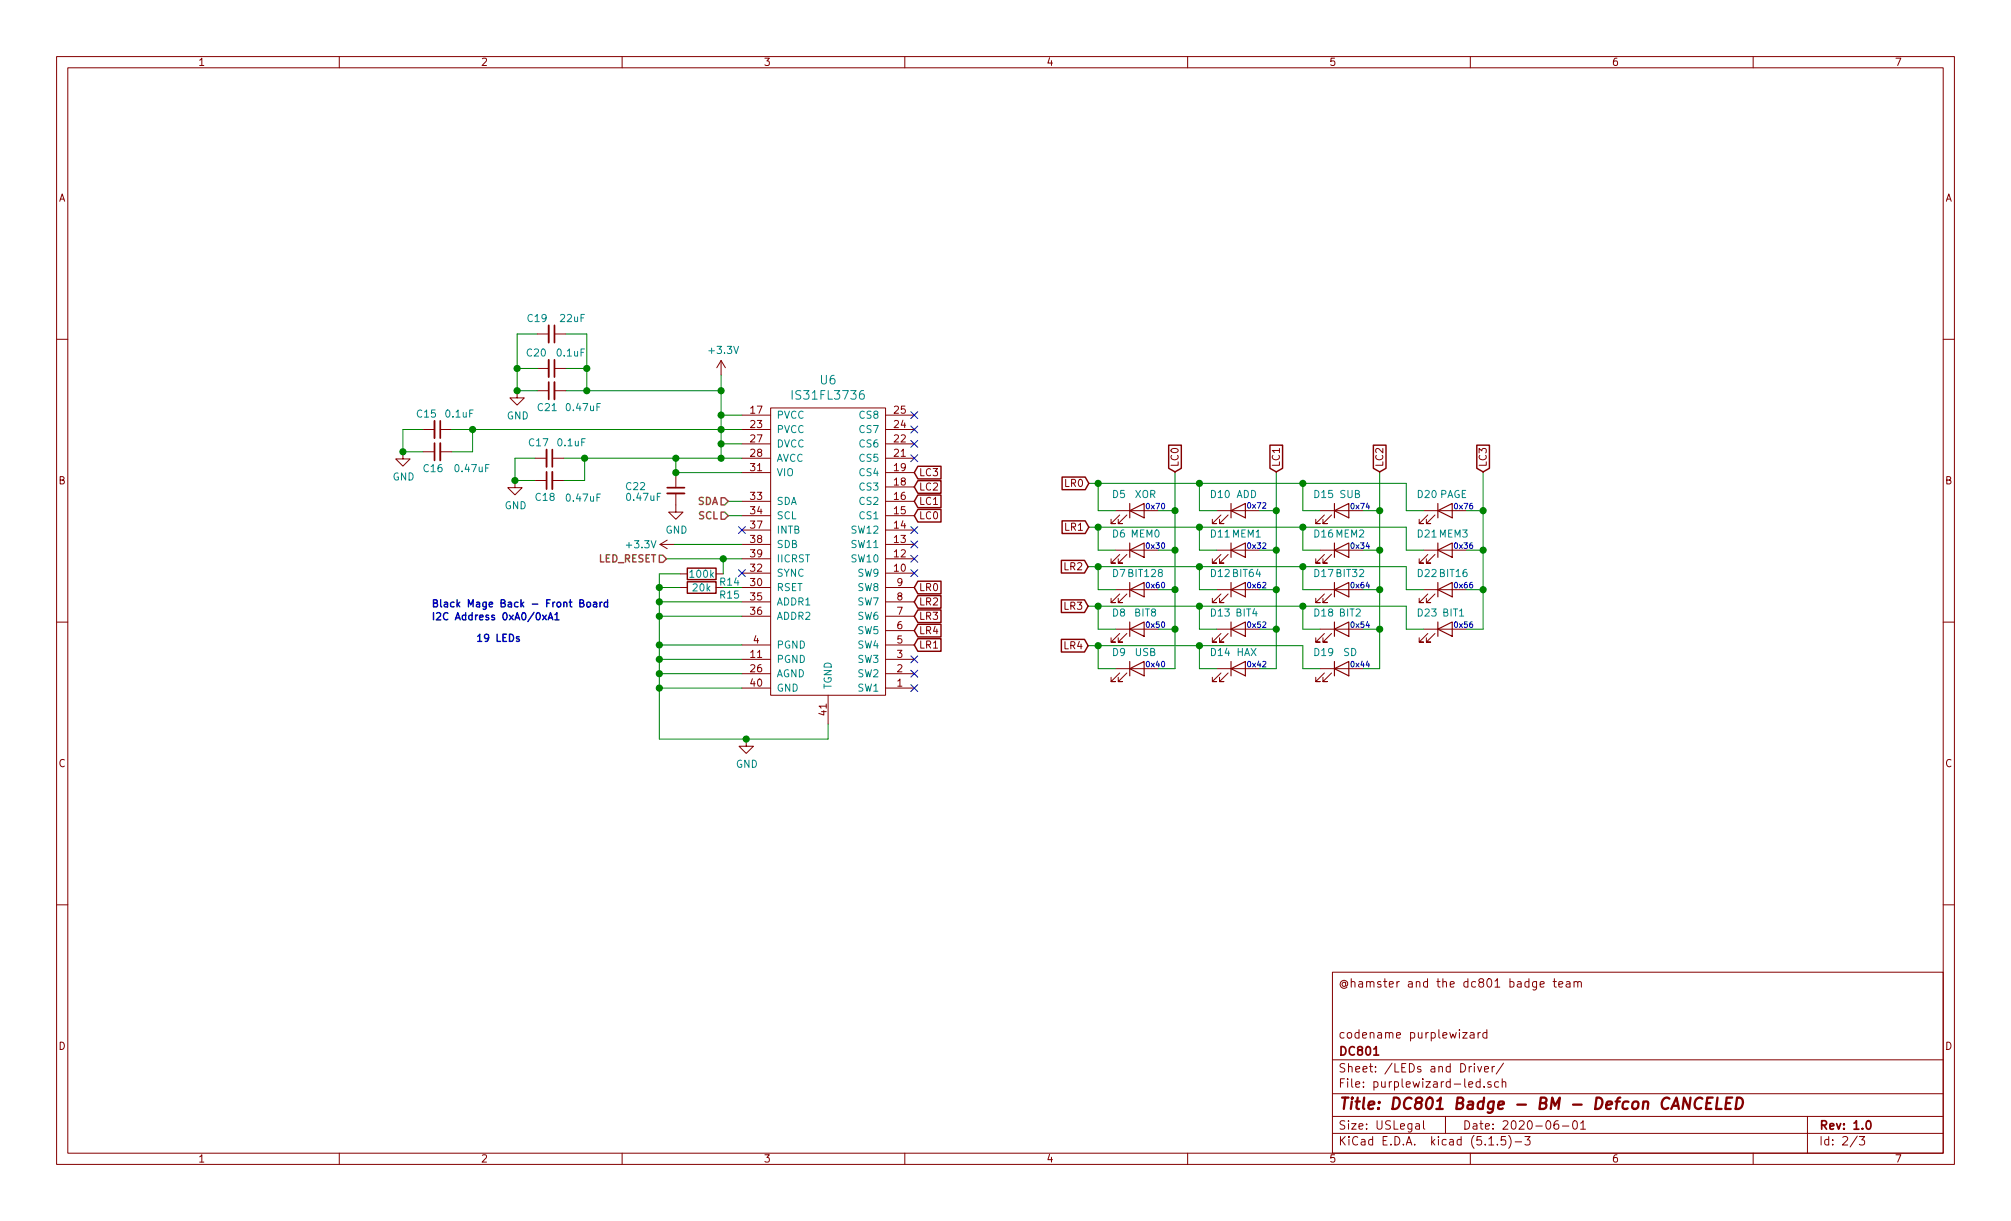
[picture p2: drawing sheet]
EESchema Schematic File Version 4
EELAYER 30 0
EELAYER END
$Descr USLegal 14000 8500
encoding utf-8
Sheet 2 3
Title "DC801 Badge - BM - Defcon CANCELED"
Date "2020-06-01"
Rev "1.0"
Comp "DC801"
Comment1 "codename purplewizard"
Comment2 ""
Comment3 ""
Comment4 "@hamster and the dc801 badge team"
$EndDescr
Text Notes 3000 4240 0    50   ~ 10
Black Mage Back - Front Board
Text HLabel 4640 3890 0    50   Input ~ 10
LED_RESET
Connection ~ 5035 3890
Wire Wire Line
	5035 3890 4640 3890
Wire Wire Line
	5035 3890 5035 3995
Connection ~ 4590 4090
Wire Wire Line
	4590 3995 4590 4090
Wire Wire Line
	4735 3995 4590 3995
Wire Wire Line
	4705 3190 4070 3190
Connection ~ 4705 3190
Connection ~ 4705 3290
Wire Wire Line
	4705 3290 4705 3190
Connection ~ 10325 3555
Wire Wire Line
	9605 3285 9605 3555
Wire Wire Line
	8885 3285 8885 3555
$Comp
L Device:C_Small C18
U 1 1
P 3825 3345
F 0 "C18" V 3940 3450 50  0000 R CNN
F 1 "0.47uF" V 3945 3240 50  0000 R CNN
F 2 "Capacitor_SMD:C_0603_1608Metric" H 3825 3345 50  0001 C CNN
F 3 "~" H 3825 3345 50  0001 C CNN
	1    3825 3345
	0    -1   1    0   
$EndComp
$Comp
L Device:C_Small C21
U 1 1
P 3840 2720
F 0 "C21" V 3955 2825 50  0000 R CNN
F 1 "0.47uF" V 3955 2630 50  0000 R CNN
F 2 "Capacitor_SMD:C_0603_1608Metric" H 3840 2720 50  0001 C CNN
F 3 "~" H 3840 2720 50  0001 C CNN
	1    3840 2720
	0    -1   1    0   
$EndComp
$Comp
L Device:C_Small C16
U 1 1
P 3045 3145
F 0 "C16" V 3160 3250 50  0000 R CNN
F 1 "0.47uF" V 3160 3035 50  0000 R CNN
F 2 "Capacitor_SMD:C_0603_1608Metric" H 3045 3145 50  0001 C CNN
F 3 "~" H 3045 3145 50  0001 C CNN
	1    3045 3145
	0    -1   1    0   
$EndComp
$Comp
L Device:C_Small C22
U 1 1
P 4705 3415
F 0 "C22" H 5060 3445 50  0000 R CNN
F 1 "0.47uF" H 5060 3370 50  0000 R CNN
F 2 "Capacitor_SMD:C_0603_1608Metric" H 4705 3415 50  0001 C CNN
F 3 "~" H 4705 3415 50  0001 C CNN
	1    4705 3415
	-1   0    0    -1  
$EndComp
Wire Wire Line
	7765 3555 7645 3555
Wire Wire Line
	7645 3555 7645 3365
Wire Wire Line
	7645 3365 8350 3365
Wire Wire Line
	8180 3555 8065 3555
Wire Wire Line
	8065 3830 8180 3830
Wire Wire Line
	8180 3830 8180 3555
Connection ~ 8180 3555
Wire Wire Line
	8065 4105 8180 4105
Wire Wire Line
	8180 4105 8180 3830
Connection ~ 8180 3830
Wire Wire Line
	8065 4380 8180 4380
Wire Wire Line
	8180 4380 8180 4105
Connection ~ 8180 4105
Wire Wire Line
	8065 4655 8180 4655
Wire Wire Line
	8180 4655 8180 4380
Connection ~ 8180 4380
Wire Wire Line
	7765 3830 7645 3830
Wire Wire Line
	7645 3830 7645 3670
Wire Wire Line
	7645 3670 8350 3670
Wire Wire Line
	7765 4105 7645 4105
Wire Wire Line
	7645 4105 7645 3945
Wire Wire Line
	7645 3945 8350 3945
Wire Wire Line
	7765 4380 7645 4380
Wire Wire Line
	7645 4380 7645 4220
Wire Wire Line
	7645 4220 8350 4220
Wire Wire Line
	7765 4655 7645 4655
Wire Wire Line
	7645 4655 7645 4495
Wire Wire Line
	7645 4495 8350 4495
$Comp
L Device:LED D10
U 1 1
P 8620 3555
F 0 "D10" H 8495 3670 50  0000 C CNN
F 1 "ADD" H 8680 3670 50  0000 C CNN
F 2 "LED_SMD:LED_0603_1608Metric" H 8620 3555 50  0001 C CNN
F 3 "~" H 8620 3555 50  0001 C CNN
	1    8620 3555
	1    0    0    -1  
$EndComp
Wire Wire Line
	8470 3555 8350 3555
Wire Wire Line
	8350 3555 8350 3365
Wire Wire Line
	8885 3555 8770 3555
$Comp
L Device:LED D11
U 1 1
P 8620 3830
F 0 "D11" H 8495 3945 50  0000 C CNN
F 1 "MEM1" H 8680 3945 50  0000 C CNN
F 2 "LED_SMD:LED_0603_1608Metric" H 8620 3830 50  0001 C CNN
F 3 "~" H 8620 3830 50  0001 C CNN
	1    8620 3830
	1    0    0    -1  
$EndComp
Wire Wire Line
	8770 3830 8885 3830
Wire Wire Line
	8885 3830 8885 3555
Connection ~ 8885 3555
$Comp
L Device:LED D12
U 1 1
P 8620 4105
F 0 "D12" H 8495 4220 50  0000 C CNN
F 1 "BIT64" H 8680 4220 50  0000 C CNN
F 2 "LED_SMD:LED_0603_1608Metric" H 8620 4105 50  0001 C CNN
F 3 "~" H 8620 4105 50  0001 C CNN
	1    8620 4105
	1    0    0    -1  
$EndComp
Wire Wire Line
	8770 4105 8885 4105
Wire Wire Line
	8885 4105 8885 3830
Connection ~ 8885 3830
$Comp
L Device:LED D13
U 1 1
P 8620 4380
F 0 "D13" H 8495 4495 50  0000 C CNN
F 1 "BIT4" H 8680 4495 50  0000 C CNN
F 2 "LED_SMD:LED_0603_1608Metric" H 8620 4380 50  0001 C CNN
F 3 "~" H 8620 4380 50  0001 C CNN
	1    8620 4380
	1    0    0    -1  
$EndComp
Wire Wire Line
	8770 4380 8885 4380
Wire Wire Line
	8885 4380 8885 4105
Connection ~ 8885 4105
$Comp
L Device:LED D14
U 1 1
P 8620 4655
F 0 "D14" H 8495 4770 50  0000 C CNN
F 1 "HAX" H 8680 4770 50  0000 C CNN
F 2 "LED_SMD:LED_0603_1608Metric" H 8620 4655 50  0001 C CNN
F 3 "~" H 8620 4655 50  0001 C CNN
	1    8620 4655
	1    0    0    -1  
$EndComp
Wire Wire Line
	8770 4655 8885 4655
Wire Wire Line
	8885 4655 8885 4380
Connection ~ 8885 4380
Wire Wire Line
	8470 3830 8350 3830
Wire Wire Line
	8350 3830 8350 3670
Wire Wire Line
	8470 4105 8350 4105
Wire Wire Line
	8350 4105 8350 3945
Wire Wire Line
	8470 4380 8350 4380
Wire Wire Line
	8350 4380 8350 4220
Wire Wire Line
	8470 4655 8350 4655
Wire Wire Line
	8350 4655 8350 4495
Connection ~ 8350 3365
Wire Wire Line
	8350 3365 9070 3365
Connection ~ 8350 3670
Wire Wire Line
	8350 3670 9070 3670
Connection ~ 8350 3945
Wire Wire Line
	8350 3945 9070 3945
Connection ~ 8350 4220
Wire Wire Line
	8350 4220 9070 4220
Connection ~ 8350 4495
Wire Wire Line
	8350 4495 9070 4495
$Comp
L Device:LED D15
U 1 1
P 9340 3555
F 0 "D15" H 9215 3670 50  0000 C CNN
F 1 "SUB" H 9400 3670 50  0000 C CNN
F 2 "LED_SMD:LED_0603_1608Metric" H 9340 3555 50  0001 C CNN
F 3 "~" H 9340 3555 50  0001 C CNN
	1    9340 3555
	1    0    0    -1  
$EndComp
Wire Wire Line
	9190 3555 9070 3555
Wire Wire Line
	9070 3555 9070 3365
Wire Wire Line
	9605 3555 9490 3555
$Comp
L Device:LED D16
U 1 1
P 9340 3830
F 0 "D16" H 9215 3945 50  0000 C CNN
F 1 "MEM2" H 9400 3945 50  0000 C CNN
F 2 "LED_SMD:LED_0603_1608Metric" H 9340 3830 50  0001 C CNN
F 3 "~" H 9340 3830 50  0001 C CNN
	1    9340 3830
	1    0    0    -1  
$EndComp
Wire Wire Line
	9490 3830 9605 3830
Wire Wire Line
	9605 3830 9605 3555
Connection ~ 9605 3555
$Comp
L Device:LED D17
U 1 1
P 9340 4105
F 0 "D17" H 9215 4220 50  0000 C CNN
F 1 "BIT32" H 9400 4220 50  0000 C CNN
F 2 "LED_SMD:LED_0603_1608Metric" H 9340 4105 50  0001 C CNN
F 3 "~" H 9340 4105 50  0001 C CNN
	1    9340 4105
	1    0    0    -1  
$EndComp
Wire Wire Line
	9490 4105 9605 4105
Wire Wire Line
	9605 4105 9605 3830
Connection ~ 9605 3830
$Comp
L Device:LED D18
U 1 1
P 9340 4380
F 0 "D18" H 9215 4495 50  0000 C CNN
F 1 "BIT2" H 9400 4495 50  0000 C CNN
F 2 "LED_SMD:LED_0603_1608Metric" H 9340 4380 50  0001 C CNN
F 3 "~" H 9340 4380 50  0001 C CNN
	1    9340 4380
	1    0    0    -1  
$EndComp
Wire Wire Line
	9490 4380 9605 4380
Wire Wire Line
	9605 4380 9605 4105
Connection ~ 9605 4105
$Comp
L Device:LED D19
U 1 1
P 9340 4655
F 0 "D19" H 9215 4770 50  0000 C CNN
F 1 "SD" H 9400 4770 50  0000 C CNN
F 2 "LED_SMD:LED_0603_1608Metric" H 9340 4655 50  0001 C CNN
F 3 "~" H 9340 4655 50  0001 C CNN
	1    9340 4655
	1    0    0    -1  
$EndComp
Wire Wire Line
	9490 4655 9605 4655
Wire Wire Line
	9605 4655 9605 4380
Connection ~ 9605 4380
Wire Wire Line
	9190 3830 9070 3830
Wire Wire Line
	9070 3830 9070 3670
Wire Wire Line
	9190 4105 9070 4105
Wire Wire Line
	9070 4105 9070 3945
Wire Wire Line
	9190 4380 9070 4380
Wire Wire Line
	9070 4380 9070 4220
Wire Wire Line
	9190 4655 9070 4655
Wire Wire Line
	9070 4655 9070 4495
Connection ~ 9070 3365
Wire Wire Line
	9070 3365 9790 3365
Connection ~ 9070 3670
Wire Wire Line
	9070 3670 9790 3670
Connection ~ 9070 3945
Wire Wire Line
	9070 3945 9790 3945
Connection ~ 9070 4220
Wire Wire Line
	9070 4220 9790 4220
$Comp
L Device:LED D20
U 1 1
P 10060 3555
F 0 "D20" H 9935 3670 50  0000 C CNN
F 1 "PAGE" H 10120 3670 50  0000 C CNN
F 2 "LED_SMD:LED_0603_1608Metric" H 10060 3555 50  0001 C CNN
F 3 "~" H 10060 3555 50  0001 C CNN
	1    10060 3555
	1    0    0    -1  
$EndComp
Wire Wire Line
	9910 3555 9790 3555
Wire Wire Line
	9790 3555 9790 3365
Wire Wire Line
	10325 3555 10210 3555
$Comp
L Device:LED D21
U 1 1
P 10060 3830
F 0 "D21" H 9935 3945 50  0000 C CNN
F 1 "MEM3" H 10120 3945 50  0000 C CNN
F 2 "LED_SMD:LED_0603_1608Metric" H 10060 3830 50  0001 C CNN
F 3 "~" H 10060 3830 50  0001 C CNN
	1    10060 3830
	1    0    0    -1  
$EndComp
Wire Wire Line
	10210 3830 10325 3830
Wire Wire Line
	10325 3830 10325 3555
$Comp
L Device:LED D22
U 1 1
P 10060 4105
F 0 "D22" H 9935 4220 50  0000 C CNN
F 1 "BIT16" H 10120 4220 50  0000 C CNN
F 2 "LED_SMD:LED_0603_1608Metric" H 10060 4105 50  0001 C CNN
F 3 "~" H 10060 4105 50  0001 C CNN
	1    10060 4105
	1    0    0    -1  
$EndComp
Wire Wire Line
	10210 4105 10325 4105
Wire Wire Line
	10325 4105 10325 3830
Connection ~ 10325 3830
$Comp
L Device:LED D23
U 1 1
P 10060 4380
F 0 "D23" H 9935 4495 50  0000 C CNN
F 1 "BIT1" H 10120 4495 50  0000 C CNN
F 2 "LED_SMD:LED_0603_1608Metric" H 10060 4380 50  0001 C CNN
F 3 "~" H 10060 4380 50  0001 C CNN
	1    10060 4380
	1    0    0    -1  
$EndComp
Wire Wire Line
	10210 4380 10325 4380
Wire Wire Line
	10325 4380 10325 4105
Connection ~ 10325 4105
Wire Wire Line
	9910 3830 9790 3830
Wire Wire Line
	9790 3830 9790 3670
Wire Wire Line
	9910 4105 9790 4105
Wire Wire Line
	9790 4105 9790 3945
Wire Wire Line
	9910 4380 9790 4380
Wire Wire Line
	9790 4380 9790 4220
$Comp
L Device:LED D9
U 1 1
P 7915 4655
F 0 "D9" H 7790 4770 50  0000 C CNN
F 1 "USB" H 7975 4770 50  0000 C CNN
F 2 "LED_SMD:LED_0603_1608Metric" H 7915 4655 50  0001 C CNN
F 3 "~" H 7915 4655 50  0001 C CNN
	1    7915 4655
	1    0    0    -1  
$EndComp
$Comp
L Device:LED D8
U 1 1
P 7915 4380
F 0 "D8" H 7790 4495 50  0000 C CNN
F 1 "BIT8" H 7975 4495 50  0000 C CNN
F 2 "LED_SMD:LED_0603_1608Metric" H 7915 4380 50  0001 C CNN
F 3 "~" H 7915 4380 50  0001 C CNN
	1    7915 4380
	1    0    0    -1  
$EndComp
$Comp
L Device:LED D7
U 1 1
P 7915 4105
F 0 "D7" H 7790 4220 50  0000 C CNN
F 1 "BIT128" H 7975 4220 50  0000 C CNN
F 2 "LED_SMD:LED_0603_1608Metric" H 7915 4105 50  0001 C CNN
F 3 "~" H 7915 4105 50  0001 C CNN
	1    7915 4105
	1    0    0    -1  
$EndComp
$Comp
L Device:LED D6
U 1 1
P 7915 3830
F 0 "D6" H 7790 3945 50  0000 C CNN
F 1 "MEM0" H 7975 3945 50  0000 C CNN
F 2 "LED_SMD:LED_0603_1608Metric" H 7915 3830 50  0001 C CNN
F 3 "~" H 7915 3830 50  0001 C CNN
	1    7915 3830
	1    0    0    -1  
$EndComp
$Comp
L Device:LED D5
U 1 1
P 7915 3555
F 0 "D5" H 7790 3670 50  0000 C CNN
F 1 "XOR" H 7975 3670 50  0000 C CNN
F 2 "LED_SMD:LED_0603_1608Metric" H 7915 3555 50  0001 C CNN
F 3 "~" H 7915 3555 50  0001 C CNN
	1    7915 3555
	1    0    0    -1  
$EndComp
Text Notes 3000 4330 0    50   ~ 10
I2C Address 0xA0/0xA1
$Comp
L power:+3.3V #PWR072
U 1 1
P 4695 3790
F 0 "#PWR072" H 4695 3640 50  0001 C CNN
F 1 "+3.3V" V 4690 3910 50  0000 L CNN
F 2 "" H 4695 3790 50  0001 C CNN
F 3 "" H 4695 3790 50  0001 C CNN
	1    4695 3790
	0    -1   -1   0   
$EndComp
Wire Wire Line
	4695 3790 5165 3790
Connection ~ 4085 2565
Wire Wire Line
	4085 2325 4085 2565
Wire Wire Line
	3940 2325 4085 2325
Connection ~ 3600 2565
Wire Wire Line
	3600 2325 3600 2565
Wire Wire Line
	3740 2325 3600 2325
$Comp
L Device:C_Small C19
U 1 1
P 3840 2325
F 0 "C19" V 3945 2300 50  0000 R CNN
F 1 "22uF" V 3945 2565 50  0000 R CNN
F 2 "Capacitor_SMD:C_0603_1608Metric" H 3840 2325 50  0001 C CNN
F 3 "~" H 3840 2325 50  0001 C CNN
	1    3840 2325
	0    1    -1   0   
$EndComp
Connection ~ 5020 3090
Wire Wire Line
	5020 2990 5020 3090
Wire Wire Line
	5020 2990 5165 2990
Connection ~ 5020 2990
Connection ~ 5020 2890
Wire Wire Line
	5020 2890 5020 2990
Connection ~ 5020 2720
Wire Wire Line
	5020 2610 5020 2720
Connection ~ 4085 2720
Wire Wire Line
	5020 2890 5165 2890
Wire Wire Line
	5020 2720 5020 2890
Wire Wire Line
	4085 2720 5020 2720
Wire Wire Line
	3940 2565 4085 2565
Wire Wire Line
	4085 2720 4085 2565
Wire Wire Line
	3940 2720 4085 2720
Connection ~ 3600 2720
Wire Wire Line
	3600 2565 3600 2720
Wire Wire Line
	3740 2565 3600 2565
Wire Wire Line
	3740 2720 3600 2720
$Comp
L Device:C_Small C20
U 1 1
P 3840 2565
F 0 "C20" V 3945 2535 50  0000 R CNN
F 1 "0.1uF" V 3945 2805 50  0000 R CNN
F 2 "Capacitor_SMD:C_0603_1608Metric" H 3840 2565 50  0001 C CNN
F 3 "~" H 3840 2565 50  0001 C CNN
	1    3840 2565
	0    1    -1   0   
$EndComp
$Comp
L power:GND #PWR071
U 1 1
P 3600 2720
F 0 "#PWR071" H 3600 2470 50  0001 C CNN
F 1 "GND" H 3605 2547 50  0000 C CNN
F 2 "" H 3600 2720 50  0001 C CNN
F 3 "" H 3600 2720 50  0001 C CNN
	1    3600 2720
	1    0    0    -1  
$EndComp
Wire Wire Line
	3290 2990 5020 2990
Wire Wire Line
	3290 2990 3145 2990
Connection ~ 3290 2990
Wire Wire Line
	3290 3145 3290 2990
Wire Wire Line
	3145 3145 3290 3145
Connection ~ 2805 3145
Wire Wire Line
	2805 2990 2805 3145
Wire Wire Line
	2945 2990 2805 2990
Wire Wire Line
	2945 3145 2805 3145
$Comp
L Device:C_Small C15
U 1 1
P 3045 2990
F 0 "C15" V 3150 2990 50  0000 R CNN
F 1 "0.1uF" V 3150 3250 50  0000 R CNN
F 2 "Capacitor_SMD:C_0603_1608Metric" H 3045 2990 50  0001 C CNN
F 3 "~" H 3045 2990 50  0001 C CNN
	1    3045 2990
	0    1    -1   0   
$EndComp
$Comp
L power:GND #PWR069
U 1 1
P 2805 3145
F 0 "#PWR069" H 2805 2895 50  0001 C CNN
F 1 "GND" H 2810 2972 50  0000 C CNN
F 2 "" H 2805 3145 50  0001 C CNN
F 3 "" H 2805 3145 50  0001 C CNN
	1    2805 3145
	1    0    0    -1  
$EndComp
Wire Wire Line
	4705 3290 5165 3290
Wire Wire Line
	4705 3315 4705 3290
Wire Wire Line
	4070 3190 3925 3190
Connection ~ 4070 3190
Wire Wire Line
	4070 3345 4070 3190
Wire Wire Line
	3925 3345 4070 3345
Connection ~ 3585 3345
Wire Wire Line
	3585 3190 3585 3345
Wire Wire Line
	3725 3190 3585 3190
Connection ~ 5020 3190
Wire Wire Line
	5020 3190 4705 3190
Wire Wire Line
	3725 3345 3585 3345
$Comp
L Device:C_Small C17
U 1 1
P 3825 3190
F 0 "C17" V 3930 3190 50  0000 R CNN
F 1 "0.1uF" V 3930 3450 50  0000 R CNN
F 2 "Capacitor_SMD:C_0603_1608Metric" H 3825 3190 50  0001 C CNN
F 3 "~" H 3825 3190 50  0001 C CNN
	1    3825 3190
	0    1    -1   0   
$EndComp
$Comp
L power:GND #PWR070
U 1 1
P 3585 3345
F 0 "#PWR070" H 3585 3095 50  0001 C CNN
F 1 "GND" H 3590 3172 50  0000 C CNN
F 2 "" H 3585 3345 50  0001 C CNN
F 3 "" H 3585 3345 50  0001 C CNN
	1    3585 3345
	1    0    0    -1  
$EndComp
Wire Wire Line
	5020 3090 5165 3090
Wire Wire Line
	5020 3190 5020 3090
Wire Wire Line
	5165 3190 5020 3190
$Comp
L power:GND #PWR073
U 1 1
P 4705 3515
F 0 "#PWR073" H 4705 3265 50  0001 C CNN
F 1 "GND" H 4710 3342 50  0000 C CNN
F 2 "" H 4705 3515 50  0001 C CNN
F 3 "" H 4705 3515 50  0001 C CNN
	1    4705 3515
	1    0    0    -1  
$EndComp
$Comp
L power:+3.3V #PWR074
U 1 1
P 5020 2610
F 0 "#PWR074" H 5020 2460 50  0001 C CNN
F 1 "+3.3V" H 5035 2783 50  0000 C CNN
F 2 "" H 5020 2610 50  0001 C CNN
F 3 "" H 5020 2610 50  0001 C CNN
	1    5020 2610
	1    0    0    -1  
$EndComp
Wire Wire Line
	5195 5145 4590 5145
Connection ~ 5195 5145
$Comp
L power:GND #PWR075
U 1 1
P 5195 5145
F 0 "#PWR075" H 5195 4895 50  0001 C CNN
F 1 "GND" H 5200 4972 50  0000 C CNN
F 2 "" H 5195 5145 50  0001 C CNN
F 3 "" H 5195 5145 50  0001 C CNN
	1    5195 5145
	1    0    0    -1  
$EndComp
Connection ~ 4590 4790
Wire Wire Line
	4590 5145 4590 4790
Connection ~ 4590 4690
Wire Wire Line
	4590 4790 4590 4690
Wire Wire Line
	5165 4790 4590 4790
Connection ~ 4590 4590
Wire Wire Line
	4590 4690 4590 4590
Wire Wire Line
	5165 4690 4590 4690
Connection ~ 4590 4490
Wire Wire Line
	4590 4590 4590 4490
Wire Wire Line
	5165 4590 4590 4590
Connection ~ 4590 4290
Wire Wire Line
	4590 4490 4590 4290
Wire Wire Line
	5165 4490 4590 4490
Connection ~ 4590 4190
Wire Wire Line
	4590 4290 4590 4190
Wire Wire Line
	5165 4290 4590 4290
Wire Wire Line
	4590 4090 4590 4190
Wire Wire Line
	5165 4190 4590 4190
Wire Wire Line
	4590 4090 4735 4090
Wire Wire Line
	5035 4090 5165 4090
$Comp
L Device:R R15
U 1 1
P 4885 4090
F 0 "R15" V 4830 3820 50  0000 L CNN
F 1 "20k" V 4880 4020 50  0000 L CNN
F 2 "Resistor_SMD:R_0603_1608Metric" V 4815 4090 50  0001 C CNN
F 3 "~" H 4885 4090 50  0001 C CNN
	1    4885 4090
	0    -1   -1   0   
$EndComp
Wire Wire Line
	5035 3890 5165 3890
NoConn ~ 5165 3690
NoConn ~ 5165 3990
$Comp
L Device:R R14
U 1 1
P 4885 3995
F 0 "R14" V 4825 3725 50  0000 L CNN
F 1 "100k" V 4880 3900 50  0000 L CNN
F 2 "Resistor_SMD:R_0603_1608Metric" V 4815 3995 50  0001 C CNN
F 3 "~" H 4885 3995 50  0001 C CNN
	1    4885 3995
	0    -1   -1   0   
$EndComp
Wire Wire Line
	5070 3590 5165 3590
Text HLabel 5070 3590 0    50   Input ~ 10
SCL
Wire Wire Line
	5070 3490 5165 3490
Text HLabel 5070 3490 0    50   Input ~ 10
SDA
$Comp
L is31fl3736:IS31FL3736 U6
U 1 1
P 5765 3840
F 0 "U6" H 5765 5037 60  0000 C CNN
F 1 "IS31FL3736" H 5765 4931 60  0000 C CNN
F 2 "lib_fp:QFN-40-1EP_5x5mm_P0.4mm_EP3.6x3.6mm_LargerThermalVias" H 5765 3940 60  0001 C CNN
F 3 "" H 5765 3940 60  0001 C CNN
	1    5765 3840
	1    0    0    -1  
$EndComp
Wire Wire Line
	5765 5040 5765 5145
Wire Wire Line
	5765 5145 5195 5145
Wire Wire Line
	10325 3285 10325 3555
Wire Wire Line
	8180 3285 8180 3555
Text Notes 3310 4480 0    50   ~ 10
19 LEDs
NoConn ~ 6365 2890
NoConn ~ 6365 2990
NoConn ~ 6365 3090
NoConn ~ 6365 3190
NoConn ~ 6365 3690
NoConn ~ 6365 3790
NoConn ~ 6365 3890
NoConn ~ 6365 3990
Text GLabel 6365 3590 2    50   Input ~ 0
LC0
Text GLabel 6365 3490 2    50   Input ~ 0
LC1
Text GLabel 6365 3390 2    50   Input ~ 0
LC2
Text GLabel 6365 3290 2    50   Input ~ 0
LC3
Text GLabel 8180 3285 1    50   Input ~ 0
LC0
Text GLabel 8885 3285 1    50   Input ~ 0
LC1
Text GLabel 9605 3285 1    50   Input ~ 0
LC2
Text GLabel 10325 3285 1    50   Input ~ 0
LC3
Text GLabel 6365 4090 2    50   Input ~ 0
LR0
Text GLabel 6365 4490 2    50   Input ~ 0
LR1
Text GLabel 6365 4190 2    50   Input ~ 0
LR2
Text GLabel 6365 4290 2    50   Input ~ 0
LR3
Text GLabel 6365 4390 2    50   Input ~ 0
LR4
Text GLabel 7580 3365 0    50   Input ~ 0
LR0
Text GLabel 7580 3670 0    50   Input ~ 0
LR1
Text GLabel 7575 3945 0    50   Input ~ 0
LR2
Text GLabel 7575 4220 0    50   Input ~ 0
LR3
Text GLabel 7575 4495 0    50   Input ~ 0
LR4
Wire Wire Line
	7580 3365 7645 3365
Connection ~ 7645 3365
Wire Wire Line
	7575 4495 7645 4495
Connection ~ 7645 4495
Wire Wire Line
	7575 4220 7645 4220
Connection ~ 7645 4220
Wire Wire Line
	7575 3945 7645 3945
Connection ~ 7645 3945
Wire Wire Line
	7580 3670 7645 3670
Connection ~ 7645 3670
NoConn ~ 6365 4590
NoConn ~ 6365 4690
NoConn ~ 6365 4790
Text Notes 7970 3555 0    39   ~ 0
0x70
Text Notes 7970 3830 0    39   ~ 0
0x30
Text Notes 10115 3555 0    39   ~ 0
0x76
Text Notes 7970 4105 0    39   ~ 0
0x60
Text Notes 7970 4380 0    39   ~ 0
0x50
Text Notes 7970 4655 0    39   ~ 0
0x40
Text Notes 8675 3830 0    39   ~ 0
0x32
Text Notes 8675 3550 0    39   ~ 0
0x72
Text Notes 8675 4105 0    39   ~ 0
0x62
Text Notes 8675 4380 0    39   ~ 0
0x52
Text Notes 8675 4655 0    39   ~ 0
0x42
Text Notes 9395 4655 0    39   ~ 0
0x44
Text Notes 9395 3555 0    39   ~ 0
0x74
Text Notes 9395 3830 0    39   ~ 0
0x34
Text Notes 9395 4105 0    39   ~ 0
0x64
Text Notes 9395 4380 0    39   ~ 0
0x54
Text Notes 10115 4380 0    39   ~ 0
0x56
Text Notes 10115 4105 0    39   ~ 0
0x66
Text Notes 10115 3830 0    39   ~ 0
0x36
$EndSCHEMATC
